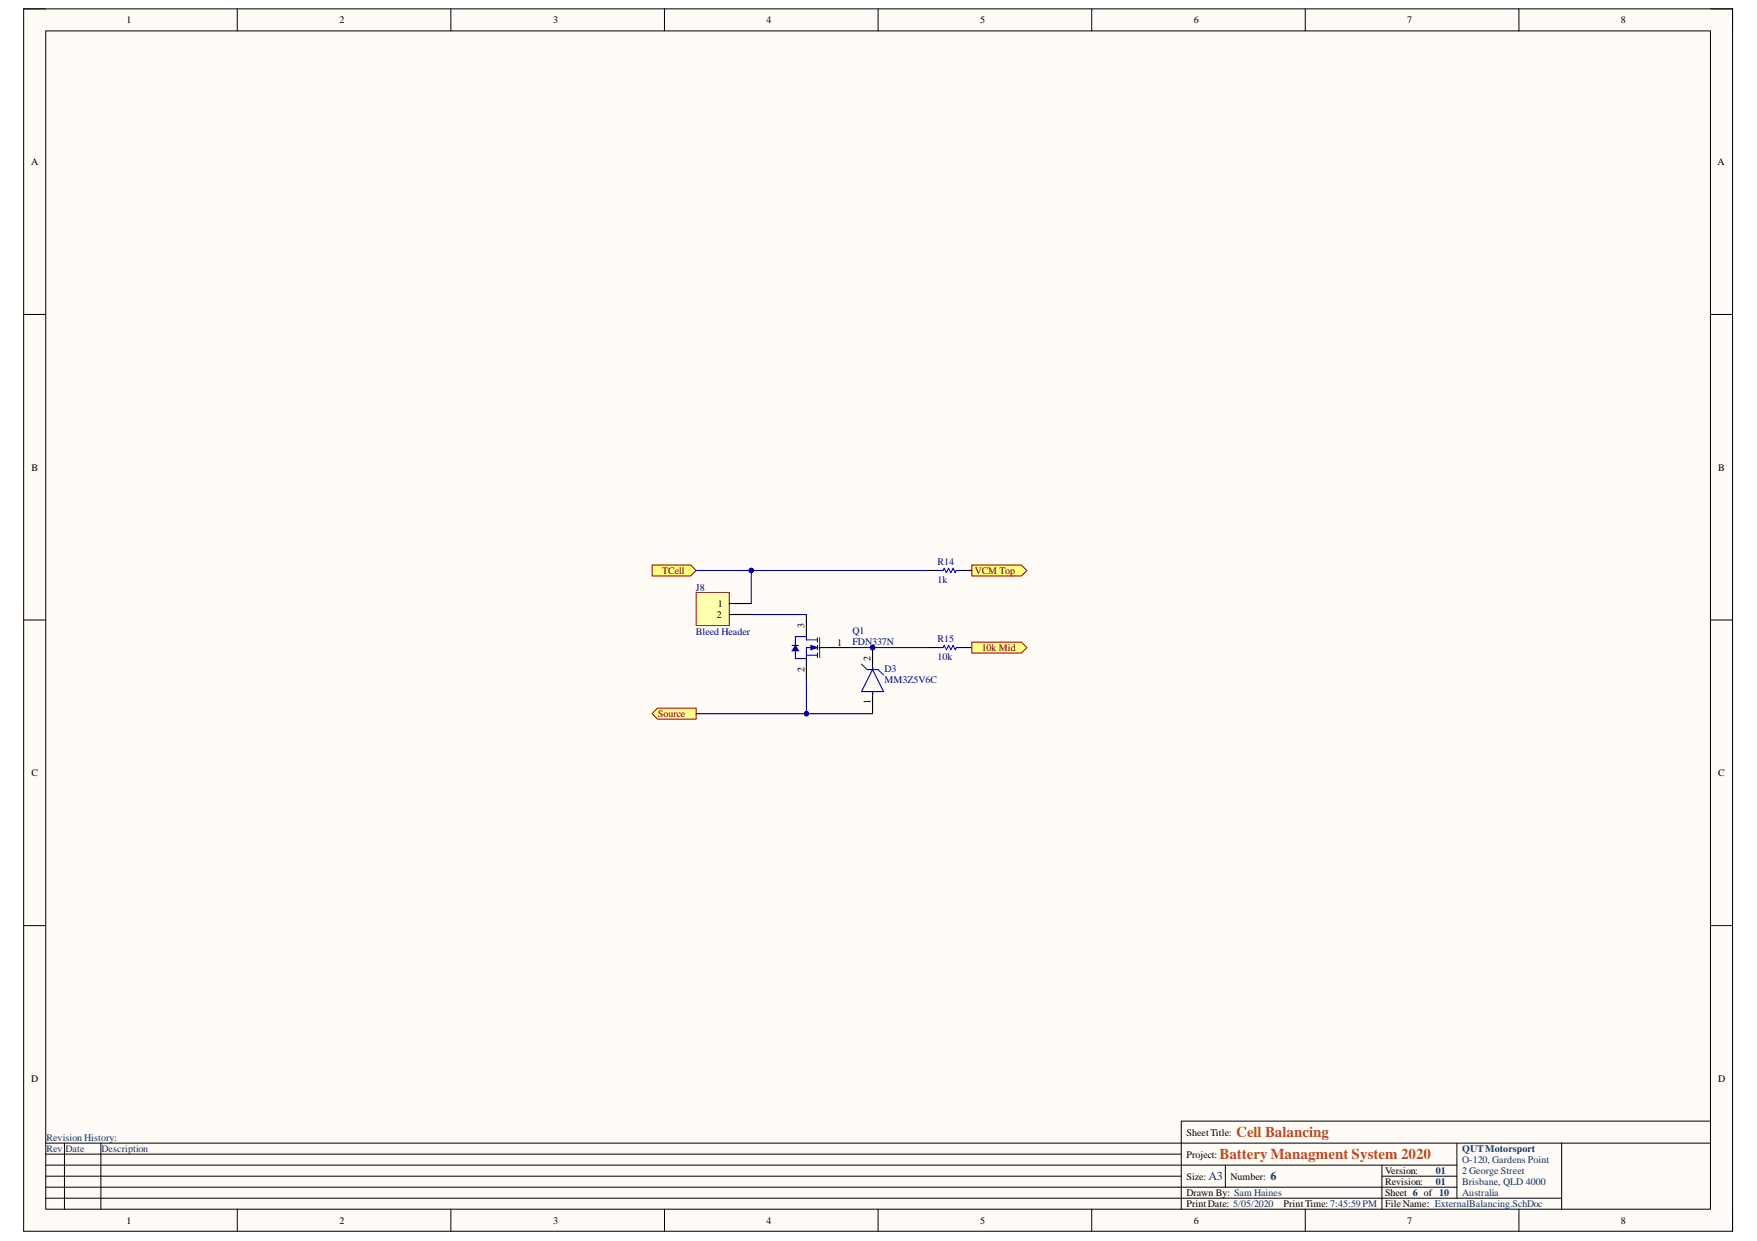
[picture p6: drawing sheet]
<svg xmlns="http://www.w3.org/2000/svg" width="297mm" height="210mm" viewBox="0 0 297 210" stroke-linecap="round" stroke-linejoin="round" font-family="sans-serif">
<path d="M4 1.5h288.9v206.8h-288.9z" fill-rule="evenodd" fill="#fffcf8"/>
<path d="M4 1.5h288.9v206.8h-288.9z" fill="none" stroke="#000" stroke-width=".17"/>
<path d="M7.7 5.2h281.5v199.3h-281.5z" fill-rule="evenodd" fill="#fffcf8"/>
<g fill="none" stroke="#000" stroke-width=".17">
<path d="M4 1.5h3.7M7.7 5.2h281.5v199.3h-281.5zM40.1 1.5v3.7M76.2 1.5v3.7M112.3 1.5v3.7M148.4 1.5v3.7M184.6 1.5v3.7M220.7 1.5v3.7M256.8 1.5v3.7M289.2 1.5h3.7v3.7M4 53.2h3.7M289.2 53.2h3.7"/>
<path d="M4 104.9h3.7M289.2 104.9h3.7M4 156.6h3.7M289.2 156.6h3.7M7.7 193.3h281.5M7.7 197.1h238.6M7.7 195.2h192M7.7 198.9h192M10.9 193.3v11.2M17.1 193.3v11.2M207.2 197.1v3.7M233.6 197.1v7.4"/>
<path d="M233.6 198.9h12.7M246.3 193.3v9.4M264 193.3v11.2M289.2 189.6h-89.5v14.9M7.7 202.7h256.3M7.7 200.8h238.6M40.1 204.5v3.8M76.2 204.5v3.8M112.3 204.5v3.8M148.4 204.5v3.8M184.6 204.5v3.8M220.7 204.5v3.8"/>
<path d="M256.8 204.5v3.8M292.9 204.5v3.8"/>
</g>
<path d="M136.3 103.9v3.8M136.3 111.4v3.7M140.1 109.5h3.7" fill="none" stroke="#000" stroke-width=".19"/>
<path d="M136.3 108.2h1.9M136.3 110.8h1.9M138.2 109.5h-1.9v1.9M138.2 107.9v.7M138.2 109.2v.7M138.2 110.5v.7M138.6 109.5h1.5M138.6 107.9v3.3" fill="none" stroke="#00f" stroke-width=".19"/>
<path d="M137.1 109.2l1.1 .3-1.1 .4z" fill="#00f"/>
<path d="M137.1 109.2l1.1 .3-1.1 .4z" fill="none" stroke="#00f" stroke-width=".17"/>
<path d="M134.5 110.1v1.3h1.8M136.3 108.2v-.5h-1.8v1.5" fill="none" stroke="#00f" stroke-width=".19"/>
<path d="M134.5 109.2l.5 .9h-1.1z" fill="#00f"/>
<path d="M134.5 109.2l.5 .9h-1.1z" fill="none" stroke="#00f" stroke-width=".17"/>
<path d="M133.9 109.2h1.1" fill="none" stroke="#00f" stroke-width=".19"/>
<circle cx="147.5" cy="109.5" r=".37" fill="#000080"/>
<circle cx="147.5" cy="109.5" r=".37" fill="none" stroke="#000080" stroke-width=".17"/>
<path d="M147.5 109.5v3.8M147.5 117v3.7" fill="none" stroke="#000" stroke-width=".19"/>
<circle cx="147.5" cy="109.5" r=".37" fill="#000080"/>
<circle cx="147.5" cy="109.5" r=".37" fill="none" stroke="#000080" stroke-width=".17"/>
<path d="M145.7 112.3l.9 1h1.8l1 .9M147.5 113.3l1.9 3.7h-3.7zM147.5 112.7v.6M147.5 117v.5M158.7 109.5h.7l.2-.3 .4 .7 .4-.7 .4 .7 .3-.7 .4 .7 .2-.4h.7" fill="none" stroke="#00f" stroke-width=".19"/>
<path d="M156.8 109.5h1.9M162.4 109.5h1.9" fill="none" stroke="#000" stroke-width=".19"/>
<path d="M110.2 95.6h6.6l.9 .9-.9 .9h-6.6z" fill-rule="evenodd" fill="#ffff80"/>
<path d="M110.2 95.6h6.6l.9 .9-.9 .9h-6.6z" fill="none" stroke="#800000" stroke-width=".17"/>
<path d="M111.2 119.8h6.5v1.8h-6.5l-1-.9z" fill-rule="evenodd" fill="#ffff80"/>
<path d="M111.2 119.8h6.5v1.8h-6.5l-1-.9z" fill="none" stroke="#800000" stroke-width=".17"/>
<path d="M164.3 108.6h8.4l.9 .9-.9 1h-8.4z" fill-rule="evenodd" fill="#ffff80"/>
<path d="M164.3 108.6h8.4l.9 .9-.9 1h-8.4z" fill="none" stroke="#800000" stroke-width=".17"/>
<path d="M164.3 95.6h8.4l.9 .9-.9 .9h-8.4z" fill-rule="evenodd" fill="#ffff80"/>
<path d="M164.3 95.6h8.4l.9 .9-.9 .9h-8.4z" fill="none" stroke="#800000" stroke-width=".17"/>
<path d="M117.7 100.2h5.6v5.6h-5.6z" fill-rule="evenodd" fill="#ffffb0"/>
<path d="M117.7 100.2h5.6v5.6h-5.6z" fill="none" stroke="#800000" stroke-width=".17"/>
<path d="M156.8 96.5h1.9M162.4 96.5h1.9M123.3 102.1h3.7M123.3 103.9h3.7" fill="none" stroke="#000" stroke-width=".19"/>
<path d="M158.7 96.5h.7l.2-.4 .4 .8 .4-.8 .4 .8 .3-.8 .4 .8 .2-.4h.7" fill="none" stroke="#00f" stroke-width=".19"/>
<path d="M143.8 109.5h13" fill="none" stroke="#000080" stroke-width=".19"/>
<circle cx="147.5" cy="109.5" r=".37" fill="#000080"/>
<circle cx="147.5" cy="109.5" r=".37" fill="none" stroke="#000080" stroke-width=".17"/>
<path d="M117.7 120.7h18.6" fill="none" stroke="#000080" stroke-width=".19"/>
<circle cx="136.3" cy="120.7" r=".37" fill="#000080"/>
<circle cx="136.3" cy="120.7" r=".37" fill="none" stroke="#000080" stroke-width=".17"/>
<path d="M117.7 96.5h9.3" fill="none" stroke="#000080" stroke-width=".19"/>
<circle cx="127" cy="96.5" r=".37" fill="#000080"/>
<circle cx="127" cy="96.5" r=".37" fill="none" stroke="#000080" stroke-width=".17"/>
<path d="M156.8 96.5h-29.8v5.6M127 103.9h9.3" fill="none" stroke="#000080" stroke-width=".19"/>
<circle cx="127" cy="96.5" r=".37" fill="#000080"/>
<circle cx="127" cy="96.5" r=".37" fill="none" stroke="#000080" stroke-width=".17"/>
<path d="M136.3 115.1v5.6h11.2" fill="none" stroke="#000080" stroke-width=".19"/>
<circle cx="136.3" cy="120.7" r=".37" fill="#000080"/>
<circle cx="136.3" cy="120.7" r=".37" fill="none" stroke="#000080" stroke-width=".17"/>
<g font-size="2.5" fill="#cc4125">
<text x="206.2" y="196">Battery Managment System 2020</text>
<text x="209" y="192.3">Cell Balancing</text>
</g>
<g font-size="2" fill="#073763">
<text x="204.3" y="199.6">A3</text>
<text x="214.8" y="199.6">6</text>
</g>
<g font-size="1.7">
<text x="21.4" y="3.9">1</text>
<text x="57.4" y="3.9">2</text>
<text x="93.5" y="3.9">3</text>
<text x="129.6" y="3.9">4</text>
<text x="165.7" y="3.9">5</text>
<text x="201.9" y="3.9">6</text>
<text x="237.9" y="3.9">7</text>
<text x="274" y="3.9">8</text>
<text x="5.2" y="27.9">A</text>
<text x="290.4" y="27.9">A</text>
<text x="5.3" y="79.6">B</text>
<text x="290.5" y="79.6">B</text>
<text x="121.2" y="104.5">2</text>
<text x="121.4" y="102.7">1</text>
<text x="136" y="106.1" transform="rotate(-90 136 106.1)">3</text>
<text x="136" y="113.7" transform="rotate(-90 136 113.7)">2</text>
<text x="141.5" y="109.2">1</text>
<text x="147.2" y="111.7" transform="rotate(-90 147.2 111.7)">2</text>
<text x="147.2" y="119.1" transform="rotate(-90 147.2 119.1)">1</text>
<text x="5.3" y="131.3">C</text>
<text x="290.5" y="131.3">C</text>
<text x="5.2" y="182.9">D</text>
<text x="290.5" y="182.9">D</text>
<text x="200.6" y="195.8">Project:</text>
<text x="200.6" y="192.1">SheetTitle:</text>
<text x="200.6" y="199.5">Size:</text>
<text x="200.6" y="202.3">Drawn By: Sam Haines</text>
<text x="208" y="199.5">Number:</text>
<text x="234.2" y="200.4">Revision:</text>
<text x="234.2" y="202.3">Sheet 6 of 10</text>
<text x="234.2" y="198.6">Version:</text>
<text x="21.4" y="207">1</text>
<text x="57.4" y="207">2</text>
<text x="93.5" y="207">3</text>
<text x="129.6" y="207">4</text>
<text x="165.7" y="207">5</text>
<text x="200.6" y="204.2">PrintDate: 5/05/2020</text>
<text x="201.9" y="207">6</text>
<text x="217" y="204.2">PrintTime: 7:45:59 PM</text>
<text x="234.2" y="204.2">FileName: ExternalBalancing.SchDoc</text>
<text x="237.9" y="207">7</text>
<text x="274" y="207">8</text>
</g>
<g font-size="1.7" fill="#000080">
<text x="158.5" y="95.6">R14</text>
<text x="117.6" y="99.9">J8</text>
<text x="158.5" y="98.5">1k</text>
<text x="117.6" y="107.3">Bleed Header</text>
<text x="144.1" y="107.2">Q1</text>
<text x="144.1" y="109">FDN337N</text>
<text x="149.5" y="113.7">D3</text>
<text x="158.5" y="108.6">R15</text>
<text x="158.5" y="111.6">10k</text>
<text x="149.5" y="115.5">MM3Z5V6C</text>
</g>
<g font-size="1.7" fill="#800000">
<text x="112" y="97.1">TCell</text>
<text x="164.8" y="97.1">VCM Top</text>
<text x="166" y="110.1">10k Mid</text>
<text x="111.2" y="121.3">Source</text>
</g>
<g font-size="1.7" fill="#073763">
<text x="7.9" y="194.9">Rev</text>
<text x="7.9" y="193">Revision History:</text>
<text x="11.1" y="194.9">Date</text>
<text x="17.2" y="194.9">Description</text>
<text x="247.2" y="194.9">QUTMotorsport</text>
<text x="247.2" y="196.7">O-120, Gardens Point</text>
<text x="242.7" y="200.4">01</text>
<text x="242.7" y="198.6">01</text>
<text x="247.2" y="198.6">2 George Street</text>
<text x="247.2" y="200.4">Brisbane, QLD 4000</text>
<text x="247.2" y="202.3">Australia</text>
</g>
</svg>
